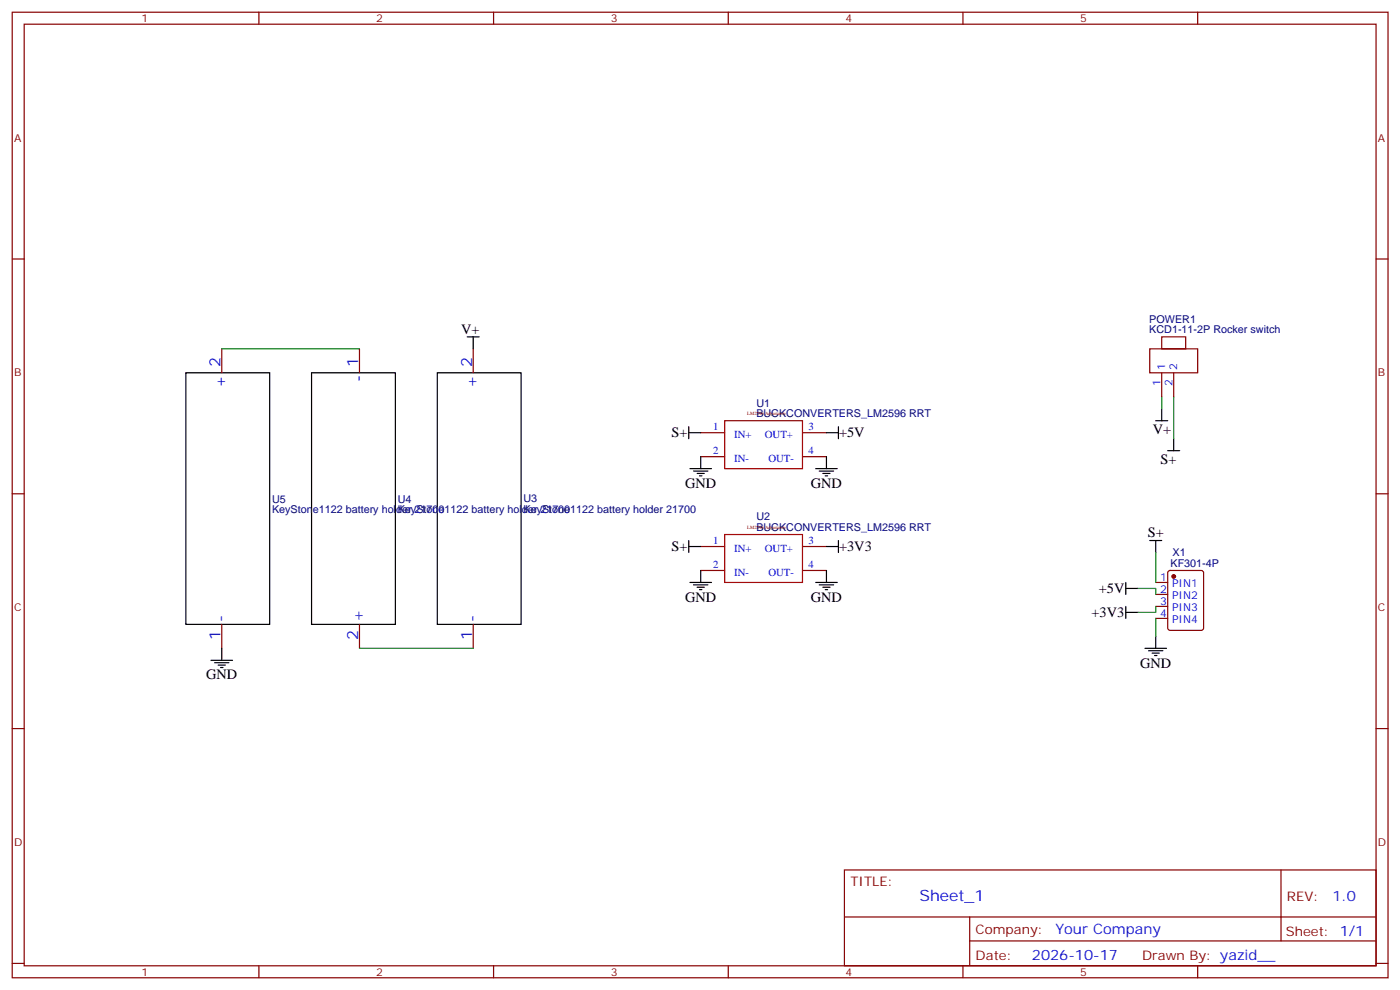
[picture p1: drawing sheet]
<svg xmlns="http://www.w3.org/2000/svg" width="412mm" height="292mm" viewBox="0 0 412 292" stroke-linecap="round" stroke-linejoin="round" font-family="sans-serif">
<g fill="none" stroke="#870000" stroke-width=".35">
<path d="M3.6 3.6h405.3v284.3h-405.3zM7.1 7.1h398.3v277.3h-398.3zM76.3 3.6v3.5M145.4 3.6v3.5M214.6 3.6v3.5M283.7 3.6v3.5M352.8 3.6v3.5M3.6 76.3h3.5M405.4 76.3h3.5M342.3 99.2h7v3.5h-7zM65.3 102.7v7.1M105.9 102.7v7.1"/>
<path d="M139.4 102.7v7.1M338.7 102.7h14.1v7.1h-14.1zM342.3 109.8v7M345.8 109.8v7M206.4 127.4h7.1M206.4 134.5h7.1M236.4 127.4h7.1M236.4 134.5h7.1M3.6 145.4h3.5M405.4 145.4h3.5M206.4 160.9h7.1M206.4 168h7.1"/>
<path d="M236.4 160.9h7.1M236.4 168h7.1M340.5 171.5h3.5M340.5 175h3.5M340.5 178.6h3.5M344.3 168.2l.4-.2h9.2l.7 .4v16.5l-.4 .7h-9.5l-.6-.4-.1-16.5zM65.3 183.9v7M105.9 183.9v7M139.4 183.9v7M340.5 182.1h3.5M3.6 214.6h3.5M405.4 214.6h3.5"/>
<path d="M248.8 256.2h156.6v28.2h-156.6zM377.4 256.2v20.9M248.8 270h156.5M285.7 277.1h119.6M285.7 270v14.1M3.6 283.7h3.5M76.3 284.4v3.5M145.4 284.4v3.5M214.6 284.4v3.5M283.7 284.4v3.5M352.8 284.4v3.5M405.4 283.7h3.5"/>
</g>
<path d="M213.5 123.9h22.9v14.1h-22.9zM213.5 157.4h22.9v14.1h-22.9z" fill="none" stroke="#a10000" stroke-width=".35"/>
<g fill="none" stroke="#000" stroke-width=".35">
<path d="M137.7 99.2h3.5M139.4 99.2v3.5M54.8 109.8h24.6v74.1h-24.6zM91.8 109.8h24.7v74.1h-24.7zM128.8 109.8h24.7v74.1h-24.7zM202.9 127.4h3.5M202.9 125.7v3.5M203.3 138h6.3M204.3 138.7h4.3M205.4 139.4h2.1M206.4 134.5v3.5M240.3 138h6.4"/>
<path d="M241.4 138.7h4.2M242.4 139.4h2.1M243.5 134.5v3.5M243.5 127.4h3.5M247 125.7v3.5M340.5 123.9h3.5M342.3 120.4v3.5M344 132.7h3.6M345.8 129.2v3.5M202.9 159.2v3.5M206.1 140.1h.7M243.1 140.1h.7"/>
<path d="M247 159.2v3.5M338.7 159.2h3.6M340.5 159.2v3.5M202.9 160.9h3.5M203.3 171.5h6.3M204.3 172.2h4.3M205.4 172.9h2.1M206.1 173.6h.7M206.4 168v3.5M240.3 171.5h6.4M241.4 172.2h4.2M242.4 172.9h2.1"/>
<path d="M243.1 173.6h.7M243.5 168v3.5M243.5 160.9h3.5M331.7 173.3h3.5M331.7 171.5v3.5M331.7 178.6v3.5M62.2 194.5h6.3M63.2 195.2h4.3M64.3 195.9h2.1M65 196.6h.7M65.3 190.9v3.6M331.7 180.3h3.5"/>
<path d="M337.3 190.9h6.4M338.4 191.6h4.2M339.4 192.3h2.2M340.1 193h.8M340.5 187.4v3.5"/>
</g>
<circle cx="345.8" cy="169.8" r=".53" fill="#870000" stroke="#870000" stroke-width=".35"/>
<path d="M65.3 102.7h40.6M342.3 116.8v3.6M345.8 116.8v12.4M335.2 173.3h5.3v1.7M340.5 178.6v1.7h-5.3M340.5 162.7v8.8M105.9 190.9h33.5M340.5 182.1v5.3" fill="none" stroke="#008700" stroke-width=".35"/>
<g font-size="4.6" fill="#00f">
<text x="65" y="108" transform="rotate(-90 65 108)">2</text>
<text x="105.6" y="108" transform="rotate(-90 105.6 108)">1</text>
<text x="107" y="112.6" transform="rotate(-90 107 112.6)">-</text>
<text x="139.1" y="108" transform="rotate(-90 139.1 108)">2</text>
<text x="66.4" y="114.2" transform="rotate(-90 66.4 114.2)">+</text>
<text x="140.5" y="114.2" transform="rotate(-90 140.5 114.2)">+</text>
<text x="66.4" y="183.2" transform="rotate(-90 66.4 183.2)">-</text>
<text x="107" y="183.2" transform="rotate(-90 107 183.2)">+</text>
<text x="140.5" y="183.2" transform="rotate(-90 140.5 183.2)">-</text>
<text x="65" y="188.5" transform="rotate(-90 65 188.5)">1</text>
<text x="105.6" y="188.5" transform="rotate(-90 105.6 188.5)">2</text>
<text x="139.1" y="188.5" transform="rotate(-90 139.1 188.5)">1</text>
<text x="270.9" y="265.2">Sheet_1</text>
</g>
<g font-size="4.2">
<text x="135.9" y="98.5">V+</text>
<text x="197.9" y="128.8">S+</text>
<text x="247.2" y="128.8">+5V</text>
<text x="339.6" y="127.9">V+</text>
<text x="341.9" y="136.7">S+</text>
<text x="201.9" y="143.7">GND</text>
<text x="238.9" y="143.7">GND</text>
<text x="338.1" y="158.1">S+</text>
<text x="197.9" y="162.3">S+</text>
<text x="247.2" y="162.3">+3V3</text>
<text x="201.9" y="177.2">GND</text>
<text x="238.9" y="177.2">GND</text>
<text x="323.7" y="174.7">+5V</text>
<text x="321.6" y="181.7">+3V3</text>
<text x="335.9" y="196.6">GND</text>
<text x="60.7" y="200.1">GND</text>
</g>
<g font-size="4.2" fill="#00f">
<text x="392.6" y="265.4">1.0</text>
<text x="311" y="275">Your Company</text>
<text x="304" y="282.8">2026-10-17</text>
</g>
<g font-size="3.9" fill="#800">
<text x="250.5" y="260.8">TITLE:</text>
<text x="379.2" y="265.4">REV:</text>
<text x="287.5" y="275">Company:</text>
<text x="378.8" y="275.6">Sheet: 1/1</text>
<text x="287.5" y="282.6">Date:</text>
<text x="336.5" y="282.7">Drawn By: yazid__</text>
</g>
<g font-size="3.2" fill="#800">
<text x="41.7" y="6.6">1</text>
<text x="110.8" y="6.6">2</text>
<text x="180" y="6.6">3</text>
<text x="249.1" y="6.6">4</text>
<text x="318.3" y="6.6">5</text>
<text x="4.1" y="41.7">A</text>
<text x="405.9" y="41.7">A</text>
<text x="4.1" y="110.8">B</text>
<text x="405.9" y="110.8">B</text>
<text x="4.1" y="180">C</text>
<text x="405.9" y="180">C</text>
<text x="4.1" y="249.1">D</text>
<text x="405.9" y="249.1">D</text>
<text x="41.7" y="287.4">1</text>
<text x="110.8" y="287.4">2</text>
<text x="180" y="287.4">3</text>
<text x="249.1" y="287.4">4</text>
<text x="318.3" y="287.4">5</text>
</g>
<g font-size="3.2" fill="#000080">
<text x="338.6" y="95">POWER1</text>
<text x="338.6" y="98.1">KCD1-11-2P Rocker switch</text>
<text x="222.8" y="119.7">U1</text>
<text x="222.8" y="122.8">BUCKCONVERTERS_LM2596 RRT</text>
<text x="80.2" y="148.1">U5</text>
<text x="117.2" y="148">U4</text>
<text x="154.2" y="147.9">U3</text>
<text x="80.2" y="151.2">KeyStone1122 battery holder 21700</text>
<text x="117.2" y="150.9">KeyStone1122 battery holder 21700</text>
<text x="154.2" y="151.1">KeyStone1122 battery holder 21700</text>
<text x="222.8" y="153.3">U2</text>
<text x="222.8" y="156.4">BUCKCONVERTERS_LM2596 RRT</text>
<text x="344.8" y="166.9">KF301-4P</text>
<text x="345.5" y="163.8">X1</text>
</g>
<g font-size="3.2" fill="#00f">
<text x="341.9" y="113.6" transform="rotate(-90 341.9 113.6)">1</text>
<text x="343.3" y="109.1" transform="rotate(-90 343.3 109.1)">1</text>
<text x="345.4" y="113.6" transform="rotate(-90 345.4 113.6)">2</text>
<text x="346.9" y="109.1" transform="rotate(-90 346.9 109.1)">2</text>
<text x="210.1" y="126.7">1</text>
<text x="216.3" y="129">IN+</text>
<text x="225.3" y="129">OUT+</text>
<text x="238.2" y="126.7">3</text>
<text x="210.1" y="133.8">2</text>
<text x="216.3" y="136.1">IN-</text>
<text x="226.4" y="136.1">OUT-</text>
<text x="238.2" y="133.8">4</text>
<text x="210.1" y="160.2">1</text>
<text x="238.2" y="160.2">3</text>
<text x="210.1" y="167.3">2</text>
<text x="216.3" y="162.5">IN+</text>
<text x="225.3" y="162.5">OUT+</text>
<text x="238.2" y="167.3">4</text>
<text x="216.3" y="169.6">IN-</text>
<text x="226.4" y="169.6">OUT-</text>
<text x="341.8" y="171.2">1</text>
<text x="345.3" y="172.9">PIN1</text>
<text x="341.8" y="174.7">2</text>
<text x="341.8" y="178.2">3</text>
<text x="345.3" y="176.5">PIN2</text>
<text x="345.3" y="180">PIN3</text>
<text x="341.8" y="181.8">4</text>
<text x="345.3" y="183.5">PIN4</text>
</g>
<g font-size="1.4" fill="#840000">
<text x="220.1" y="122.1">LM2596 Adjustable</text>
<text x="220.1" y="155.6">LM2596 Adjustable</text>
</g>
</svg>
